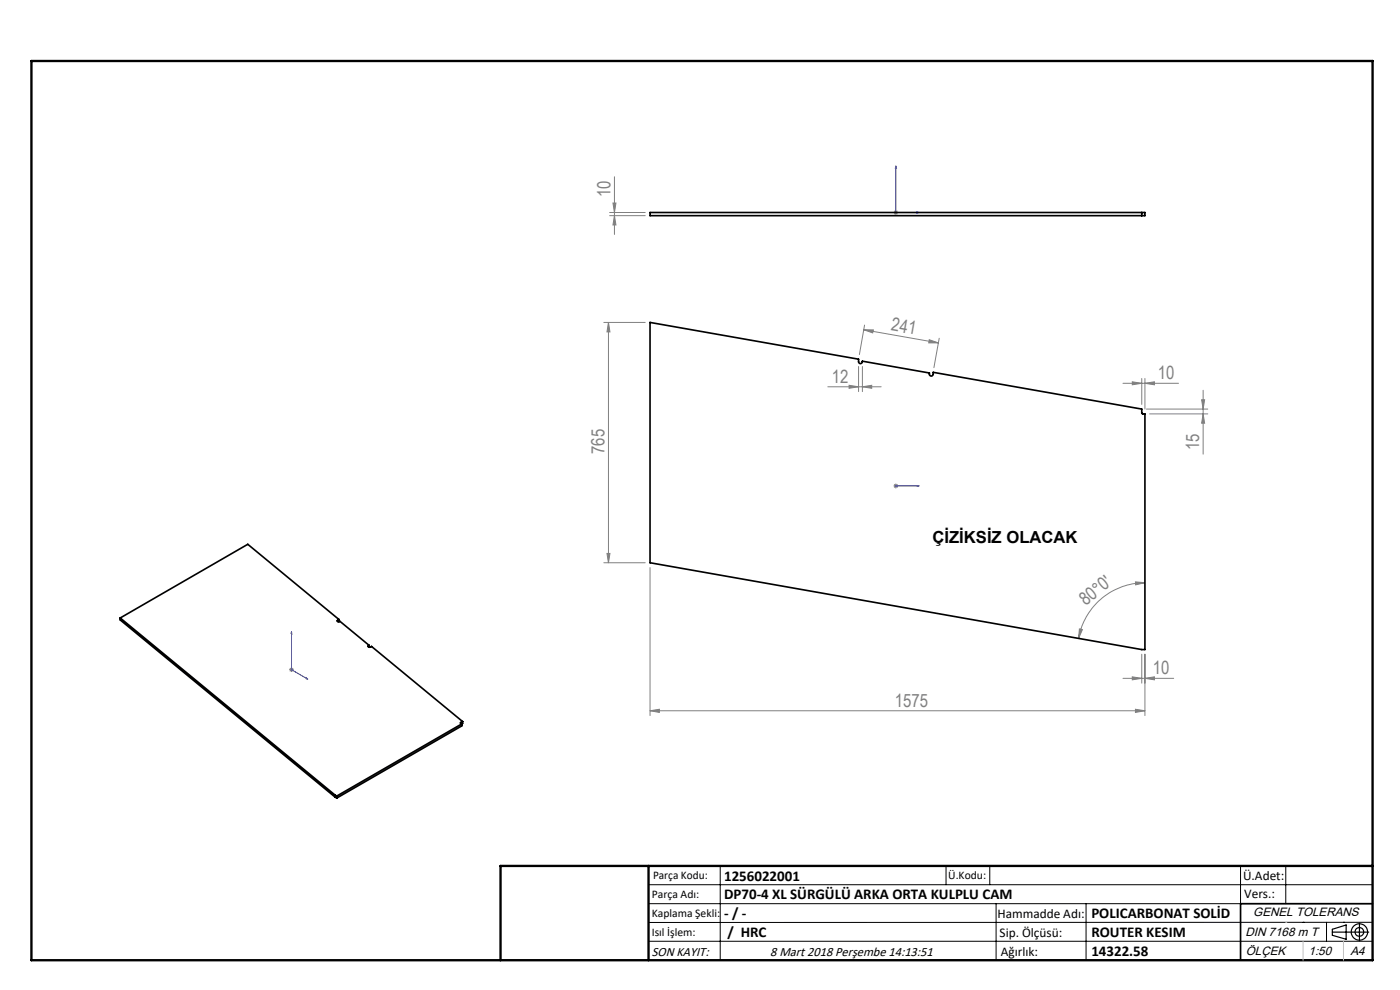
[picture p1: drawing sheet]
<svg xmlns="http://www.w3.org/2000/svg" width="297mm" height="210mm" viewBox="0 0 297 210" stroke-linecap="round" stroke-linejoin="round" font-family="sans-serif">
<g fill="none" stroke="#000" stroke-width=".25">
<path d="M282.6 197.7h7.8M282.6 197.1l3-.9v3l-3-.8zM288.4 195.8v3.8M106.2 203.7h185"/>
<circle cx="288.4" cy="197.7" r="1.74"/>
<circle cx="288.4" cy="197.7" r=".93"/>
</g>
<path d="M190 35.2l.2 .5h-.3zM190 35.2v9.9h5M194.5 44.9l.5 .2-.5 .1zM189.9 103.1h.3zM190 103.1h.1M190 103.1h5M195 103.1h-.5h.5M61.8 134v8.1l3.5 2M61.8 134l.1 .5-.2-.1zM65 143.8l.3 .3-.3-.1z" fill="none" stroke="#00f" stroke-width=".21"/>
<g fill="none" stroke="#808080" stroke-width=".21">
<path d="M130.4 37.5v12.2M129.3 45.1h7.6M129.3 45.7h7.6M130 43.1h.7l-.3 2zM130.4 45.7l.3 2h-.7zM189.5 45.1h1M189.7 44.7l.7 .7M190 44.6v1M190.4 44.7l-.7 .7M128.1 68.4h8.8M129.1 68.4l.3 2h-.6zM129.1 68.4v51"/>
<path d="M182.1 77.7v5.4M183 77.7v5.4M183.2 69.9l15.9 2.8M183.2 69.9l2.1 .1-.2 .6zM183.4 69l-1.1 6.2M197.1 72.1l2 .6h-2.1zM199.2 71.7l-1.1 6.3M175.6 82h11.3M180.1 81.7l2 .3-2 .4zM183 82l1.9-.3v.7zM238.2 81.3h11.8M240.2 81l2 .3-2 .3z"/>
<path d="M242.2 80.3v5.5M242.9 81.3l2-.3v.6zM242.9 80.3v6.5M243.2 86.8h13M243.9 87.8h12.3M254.9 84.8h.7l-.4 2zM255.2 87.8l.4 2h-.7zM255.2 82.8v13.5M128.1 119.4h8.8M128.8 117.4h.6l-.3 2zM189.5 103.1h1M189.7 102.7l.7 .7"/>
<path d="M190 102.6v1M190.4 102.7l-.7 .7M137.9 120.4v31.4M229 133.4l.6 .2-.8 1.8zM240.9 123.4l2 .2-2 .5zM242.2 138.8v6.1M242.9 123.6a14.3 14.3 0 0 0-14.1 11.8M242.9 138.8v13M61.3 142.1h1M61.5 141.7l.7 .7M61.8 141.6v.9M62.2 141.7l-.7 .7"/>
<path d="M137.9 150.8l2-.3v.6zM137.9 150.8h105M238.2 143.9h10.8M240.2 143.6l2 .3-2 .3zM240.9 150.5l2 .3-2 .3zM242.9 143.9l2-.3v.6z"/>
</g>
<g fill="none" stroke="#000" stroke-width=".21">
<path d="M137.6 187.7h153.6M137.6 191.7h153.6M137.6 199.7h153.6M152.8 183.7v20M200.7 183.7v4M210 183.7v4M211.3 191.7v12M230.4 191.7v12M263.2 183.7v20M272.8 183.7v8M276.4 195.6h.1M281.4 195.6v4.1"/>
<path d="M285 195.6h.1M291.2 195.6l-153.6 .1"/>
</g>
<path d="M291.2 191.7h-28v12" fill="none" stroke="#000" stroke-width=".35"/>
<path d="M6.7 12.9h284.5v190.8h-284.5zM137.6 183.7v20M291.2 183.7h-185v20" fill="none" stroke="#000" stroke-width=".5"/>
<path d="M276.4 199.7v4M285 199.7v4" fill="none" stroke="#c0c0c0" stroke-width=".21"/>
<path d="M272.8 195.6h.1" fill="none" stroke="#c0c0c0" stroke-width=".25"/>
<g fill="#00f">
<path d="M194.5 103.1h.5zM189.9 103.1h.3z"/>
<path d="M194.5 44.9l.5 .2-.5 .1zM190 35.2l.2 .5h-.3z"/>
<path d="M65 143.8l.3 .3-.3-.1zM61.8 134l.1 .5-.2-.1z"/>
</g>
<g fill="#808080">
<path d="M240.9 150.5l2 .3-2 .3zM137.9 150.8l2-.3v.6zM242.9 143.9l2-.3v.6zM240.2 143.6l2 .3-2 .3z"/>
<path d="M180.1 81.7l2 .3-2 .4zM183 82l1.9-.3v.7zM240.2 81l2 .3-2 .3zM242.9 81.3l2-.3v.6z"/>
<path d="M240.9 123.4l2 .2-2 .5zM229 133.4l.6 .2-.8 1.8z"/>
<path d="M130.4 45.7l.3 2h-.7zM130 43.1h.7l-.3 2z"/>
<path d="M129.1 68.4l.3 2h-.6zM128.8 117.4h.6l-.3 2zM254.9 84.8h.7l-.4 2zM255.2 87.8l.4 2h-.7z"/>
<path d="M183.2 69.9l2.1 .1-.2 .6zM197.1 72.1l2 .6h-2.1z"/>
</g>
<g fill="none" stroke="#000" stroke-width=".35">
<path d="M137.9 45.1h105v.6h-105zM242.2 45.1v.6M137.9 68.4l44.2 7.8v.5a.41 .41 0 0 0 .5 .4 .41 .41 0 0 0 .4-.5l14.2 2.5a.44 .44 0 0 0 .1 .6 .44 .44 0 0 0 .6-.1l.1-.6 44.2 7.8v.9l.7 .1v50h-.7l-104.3-18.4zM25.5 131.1l45.6 37.6M25.5 131.1l27.1-15.6 19.3 15.9M25.5 131.1v.4l45.6 37.6M71.6 131.6l-.1 .2h.6l6.2 5.1M71.6 131.6v.2M71.9 131.4l-.3 .2M71.9 131.4l-.1 .5M78.2 137l-.1 .1 .2 .2 .5-.2 19.3 16M78.2 137v.2"/>
<path d="M78.3 136.9l-.1 .1M78.3 136.9v.4M97.7 153.3v.1M97.7 153.4l.3 .2M98 153.6l-26.6 15.3M98 153.6v.4l-26.6 15.3M98.1 153.1l-.4 .2M98.1 153.1v.3l-.1 .2M71.1 168.7l.3 .2M71.1 169.1l.3 .2M71.1 168.7v.4M71.4 168.9v.4"/>
</g>
<g font-size="3.9" fill="#808080">
<text x="129.5" y="41.9" transform="rotate(-90 129.5 41.9)">10</text>
<text x="188.9" y="70.1" transform="rotate(10 188.9 70.1)">241</text>
<text x="176.5" y="81.2">12</text>
<text x="245.6" y="80.4">10</text>
<text x="254.4" y="95.4" transform="rotate(-90 254.4 95.4)">15</text>
<text x="128.2" y="96.3" transform="rotate(-90 128.2 96.3)">765</text>
<text x="230.4" y="128.6" transform="rotate(-40 230.4 128.6)">80°0'</text>
<text x="244.6" y="143">10</text>
<text x="189.8" y="149.9">1575</text>
</g>
<text font-size="3.5" x="197.8" y="115.2">ÇİZİKSİZ OLACAK</text>
<g font-size="3.2">
<text x="153.6" y="190.8">DP70-4 XL SÜRGÜLÜ ARKA ORTA KULPLU CAM</text>
<text x="153.6" y="186.8">1256022001</text>
<text x="153.6" y="194.8">- / -</text>
<text x="231.5" y="194.8">POLICARBONAT SOLİD</text>
<text x="154.3" y="198.8">/ HRC</text>
<text x="231.5" y="198.7">ROUTER KESIM</text>
<text x="231.5" y="202.8">14322.58</text>
</g>
<g font-size="2.8">
<text x="263.7" y="186.7">Ü.Adet:</text>
<text x="263.9" y="190.5">Vers.:</text>
<text x="211.6" y="194.8">Hammadde Adı:</text>
<text x="138.3" y="202.8">SON KAYIT:</text>
<text x="163.4" y="202.8">8 Mart 2018 Perşembe 14:13:51</text>
<text x="212.1" y="198.7">Sip. Ölçüsü:</text>
<text x="212.3" y="202.7">Ağırlık:</text>
</g>
<g font-size="2.6">
<text x="265.9" y="194.4">GENEL TOLERANS</text>
<text x="264.2" y="198.5">DIN 7168 m T</text>
<text x="264.3" y="202.6">ÖLÇEK</text>
<text x="277.6" y="202.6">1:50</text>
<text x="286.5" y="202.6">A4</text>
</g>
<g font-size="2.5">
<text x="138.3" y="190.5">Parça Adı:</text>
<text x="138.5" y="186.5">Parça Kodu:</text>
<text x="201.2" y="186.5">Ü.Kodu:</text>
<text x="138.3" y="194.5">Kaplama Şekli:</text>
<text x="138.3" y="198.6">Isıl İşlem:</text>
</g>
</svg>
